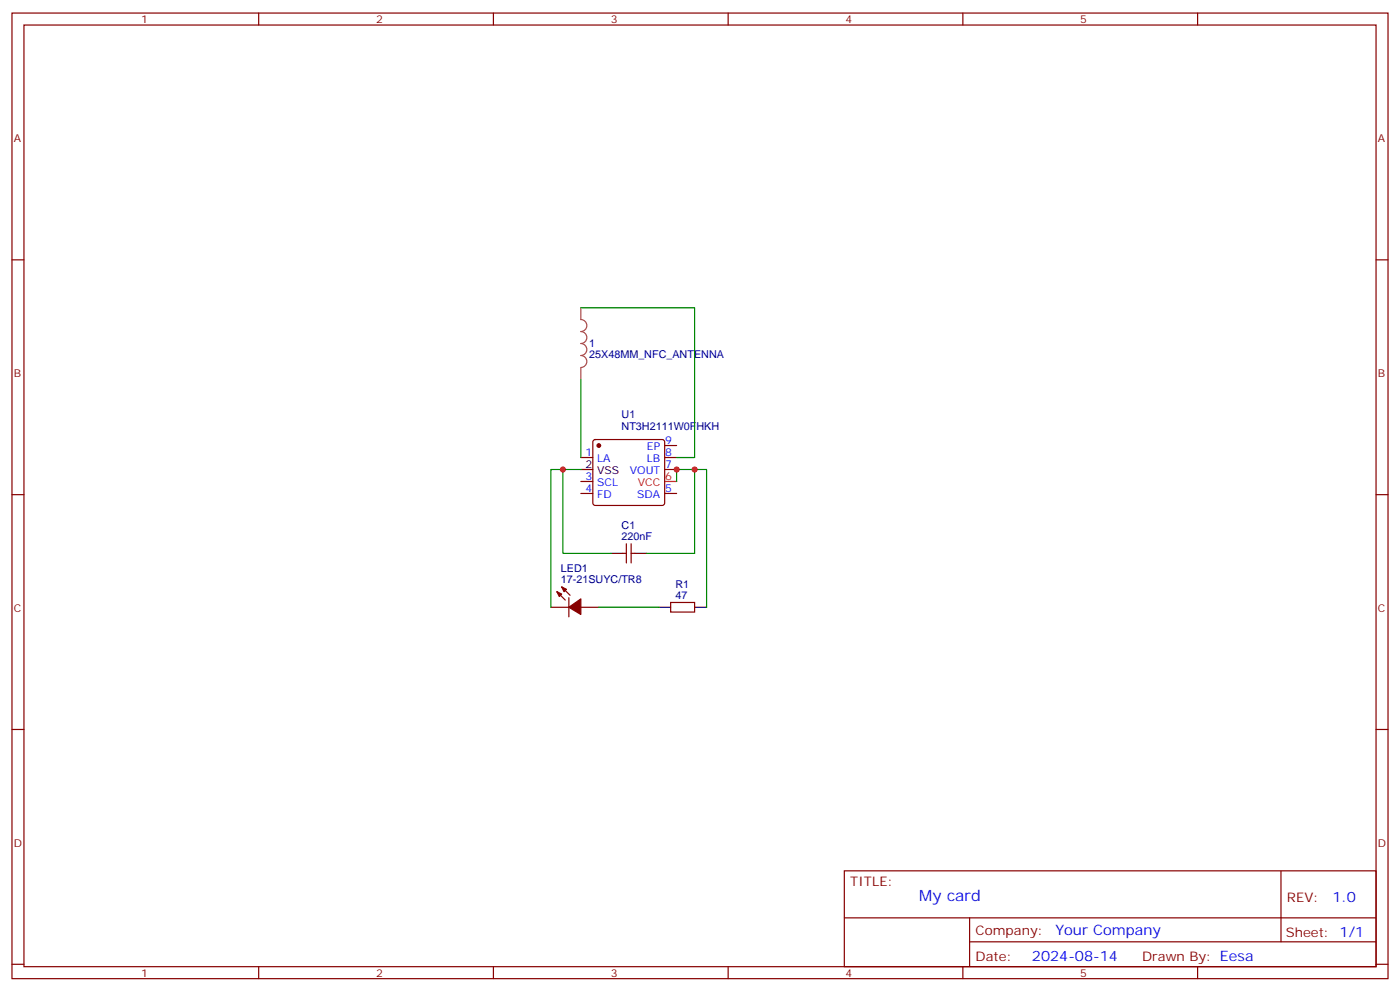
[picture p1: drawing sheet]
<svg xmlns="http://www.w3.org/2000/svg" width="412mm" height="292mm" viewBox="0 0 412 292" stroke-linecap="round" stroke-linejoin="round" font-family="sans-serif">
<g fill="none" stroke="#870000" stroke-width=".35">
<path d="M3.5 3.8h405.4v284.4h-405.4zM7.1 7.4h398.2v277.3h-398.2zM76.2 3.8v3.6M145.3 3.8v3.6M214.5 3.8v3.6M283.6 3.8v3.6M352.8 3.8v3.6M3.5 76.5h3.6M405.3 76.5h3.6M171.1 134.7h3.5M174.9 129.6l.4-.2h19.8l.5 .2 .2 .5v18l-.2 .5-.5 .2h-19.8l-.5-.2-.2-.5v-18zM195.8 131.2h3.5"/>
<path d="M195.8 134.7h3.5M195.8 138.3h3.5M3.5 145.7h3.6M171.1 145.3h3.5M171.1 141.8h3.5M195.8 145.3h3.5M405.3 145.7h3.6M162.3 178.8h5.3M164 174.2l2.5 2.5M165.5 172.8l2.4 2.5M167.6 176v5.6M171.1 178.8h5.3"/>
<path d="M183.4 162.9h1.1M184.5 160.1v5.7M185.9 160.1v5.7M185.9 162.9h1.1M197.6 177.4h7v2.8h-7zM3.5 214.8h3.6M405.3 214.8h3.6M248.7 256.4h156.6v28.3h-156.6zM377.3 256.5v20.8M248.7 270.3h156.5M285.6 277.3h119.6M285.6 270.3v14.1"/>
<path d="M3.5 284h3.6M76.2 284.7v3.5M145.3 284.7v3.5M214.5 284.7v3.5M283.6 284.7v3.5M352.8 284.7v3.5M405.3 284h3.6"/>
</g>
<path d="M195.8 141.8h3.5" fill="none" stroke="#f00" stroke-width=".35"/>
<path d="M171.1 138.3h3.5M179.9 162.9h3.5M187 162.9h3.5M194 178.8h3.6M204.6 178.8h3.5" fill="none" stroke="#000" stroke-width=".35"/>
<g fill="#870000" stroke="#870000" stroke-width=".35">
<path d="M164 174.2l1.5 .7-.8 .7z"/>
<path d="M165.5 172.8l1.4 .7-.7 .7z"/>
<path d="M167.6 178.8l3.5-2.4v4.5z"/>
<circle cx="176.4" cy="131.2" r=".53"/>
</g>
<path d="M171.1 90.6v3.5a1.76 1.76 0 0 1 1.8 1.8 1.76 1.76 0 0 1-1.8 1.7 1.76 1.76 0 0 1 1.8 1.8 1.76 1.76 0 0 1-1.8 1.8 1.76 1.76 0 0 1 1.8 1.7 1.76 1.76 0 0 1-1.8 1.8 1.76 1.76 0 0 1 1.8 1.7 1.76 1.76 0 0 1-1.8 1.8M171.1 108.3v3.5" fill="none" stroke="#a64a4a" stroke-width=".35"/>
<path d="M171.1 90.6h33.5v44.1h-5.3M171.1 111.8v22.9M165.8 138.3h-3.5v40.5M171.1 138.3h-5.3v24.6h14.1M204.6 138.3h3.5v40.5M199.3 141.8v-3.5h5.3v24.6h-14.1M176.4 178.8h17.6" fill="none" stroke="#008700" stroke-width=".35"/>
<g fill="#c00">
<circle cx="199.3" cy="138.3" r=".88"/>
<circle cx="204.6" cy="138.3" r=".88"/>
<circle cx="165.8" cy="138.3" r=".88"/>
</g>
<text font-size="4.6" fill="#00f" x="270.8" y="265.5">My card</text>
<g font-size="4.2" fill="#00f">
<text x="392.5" y="265.7">1.0</text>
<text x="310.9" y="275.3">Your Company</text>
<text x="304" y="283.1">2024-08-14</text>
</g>
<g font-size="3.9" fill="#800">
<text x="250.5" y="261">TITLE:</text>
<text x="379.1" y="265.7">REV:</text>
<text x="287.4" y="275.2">Company:</text>
<text x="378.7" y="275.8">Sheet: 1/1</text>
<text x="287.4" y="282.9">Date:</text>
<text x="336.4" y="283">Drawn By: Eesa</text>
</g>
<g font-size="3.2" fill="#800">
<text x="41.6" y="6.8">1</text>
<text x="110.8" y="6.8">2</text>
<text x="179.9" y="6.8">3</text>
<text x="249.1" y="6.8">4</text>
<text x="318.2" y="6.8">5</text>
<text x="4.1" y="41.9">A</text>
<text x="405.9" y="41.9">A</text>
<text x="4.1" y="111.1">B</text>
<text x="405.9" y="111.1">B</text>
<text x="4.1" y="180.2">C</text>
<text x="405.9" y="180.2">C</text>
<text x="4.1" y="249.4">D</text>
<text x="405.9" y="249.4">D</text>
<text x="41.6" y="287.7">1</text>
<text x="110.8" y="287.7">2</text>
<text x="179.9" y="287.7">3</text>
<text x="249.1" y="287.7">4</text>
<text x="318.2" y="287.7">5</text>
</g>
<g font-size="3.2" fill="#000080">
<text x="173.6" y="105.5">25X48MM_NFC_ANTENNA</text>
<text x="173.6" y="102.2">1</text>
<text x="183.1" y="123.2">U1</text>
<text x="183.1" y="126.5">NT3H2111W0FHKH</text>
<text x="183.1" y="155.8">C1</text>
<text x="183.1" y="159.1">220nF</text>
<text x="165.2" y="171.8">17-21SUYC/TR8</text>
<text x="165.2" y="168.5">LED1</text>
<text x="199" y="173.1">R1</text>
<text x="199" y="176.4">47</text>
</g>
<g font-size="3.2" fill="#00f">
<text x="196" y="130.8">9</text>
<text x="172.4" y="134.4">1</text>
<text x="175.9" y="136.1">LA</text>
<text x="190.5" y="136.1">LB</text>
<text x="190.6" y="132.6">EP</text>
<text x="196" y="134.4">8</text>
<text x="196" y="137.9">7</text>
<text x="172.4" y="141.4">3</text>
<text x="175.9" y="143.2">SCL</text>
<text x="185.5" y="139.7">VOUT</text>
<text x="172.4" y="145">4</text>
<text x="175.9" y="146.7">FD</text>
<text x="187.7" y="146.7">SDA</text>
<text x="196" y="145">5</text>
</g>
<g font-size="3.2">
<text x="172.4" y="137.9">2</text>
<text x="175.9" y="139.7">VSS</text>
</g>
<g font-size="3.2" fill="#f00">
<text x="187.9" y="143.2">VCC</text>
<text x="196" y="141.4">6</text>
</g>
</svg>
